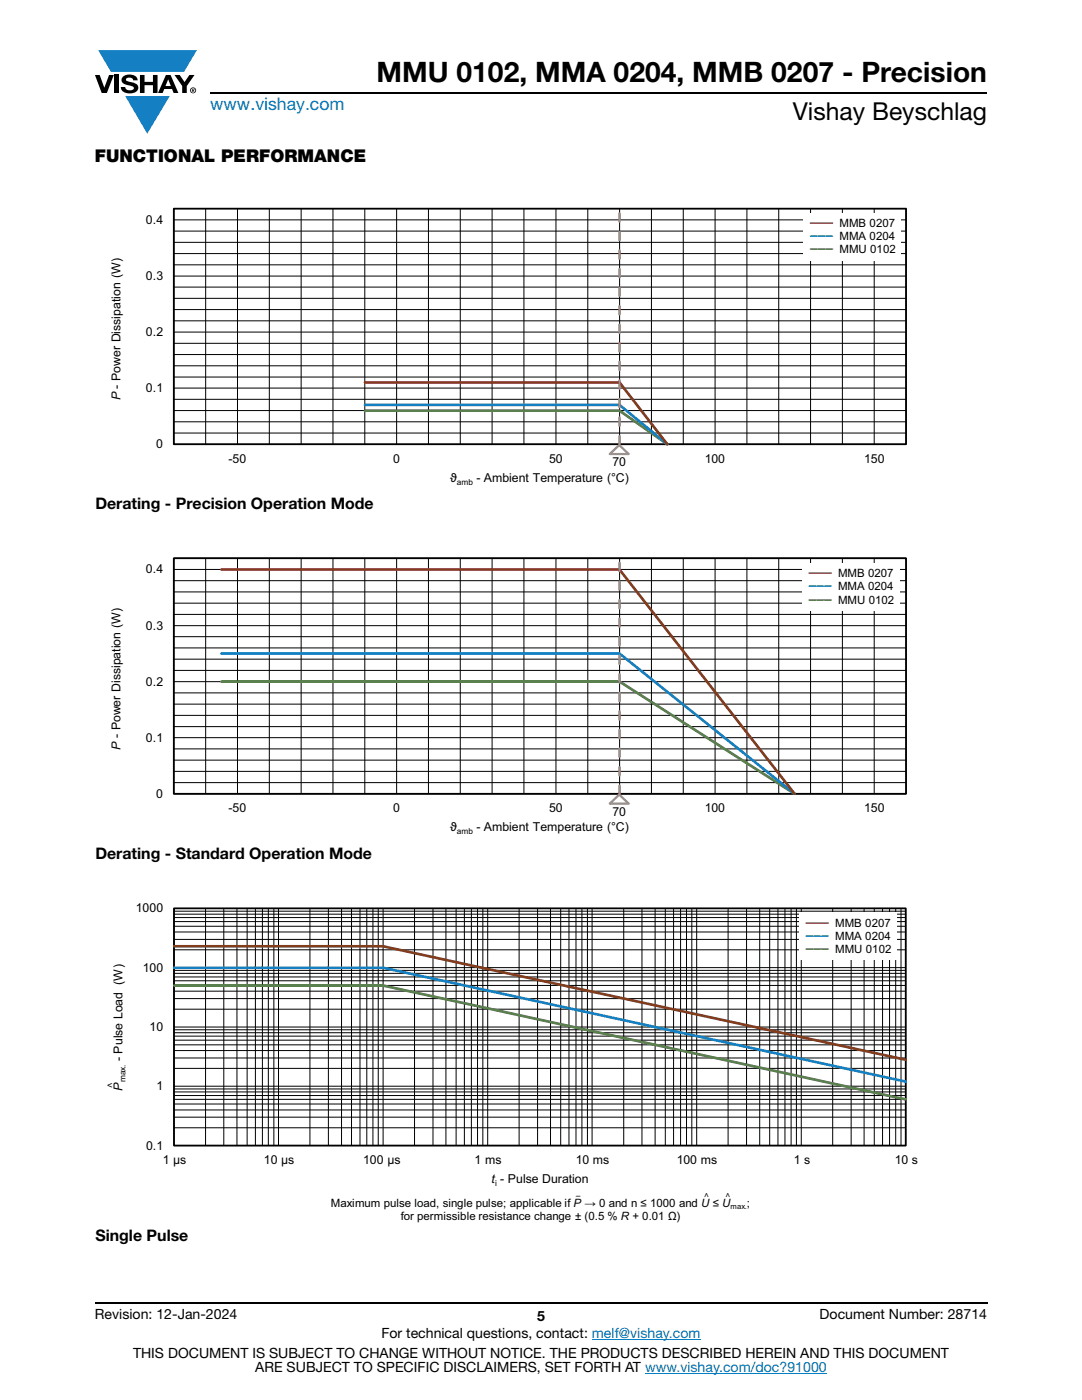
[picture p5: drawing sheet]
<svg xmlns="http://www.w3.org/2000/svg" width="216mm" height="279mm" viewBox="0 0 216 279" stroke-linecap="round" stroke-linejoin="round" font-family="sans-serif">
<g fill="#147fc3">
<path d="M19.6 10h19.7l-2.6 4.3h-1.1h-13.5z"/>
<path d="M25 19.2h8.9l-4.5 7.5z"/>
</g>
<g fill="#000">
<path d="M18.9 15h1l.9 2.5 1-2.5h.9l-1.4 3.6h-1zM22.9 15h.9v3.6h-.9zM24.6 15.3a2.1 2.1 0 0 1 2.8 .3l.1 .4h-.9a.79 .79 0 0 0-.7-.5 .79 .79 0 0 0-.8 .4l.3 .3 1 .2a1.08 1.08 0 0 1 1.2 1 1.08 1.08 0 0 1-1.1 1.2 1.73 1.73 0 0 1-2.4-1.2h.9a.96 .96 0 0 0 .8 .6 .96 .96 0 0 0 .9-.4 1.31 1.31 0 0 0-1.2-.6 1.03 1.03 0 0 1-1.1-.6 1.03 1.03 0 0 1 .2-1.1zM27.9 15h.9v1.3h1.7v-1.3h.9v3.6h-.9v-1.6h-1.7v1.6h-.9zM34.8 15h1.1l.9 1.4 1-1.4h1l-1.5 2.2v1.4h-.9v-1.4z"/>
<path d="M33.6 15.9l.5 1.3h-1.1zM33.1 15l-1.6 3.6h1l.3-.8h1.5l.3 .8h1l-1.6-3.6z"/>
<path d="M38.4 17.8h.2v.2h-.2zM38.3 17.7v.7h.1v-.3l.4 .3-.2-.3 .2-.2-.1-.2z"/>
<path d="M38.1 18a.46 .46 0 0 1 .9 0 .46 .46 0 0 1-.9 0zM37.9 18a.6 .6 0 0 0 1.2 0 .6 .6 0 0 0-1.2 0z"/>
</g>
<path d="M42 18.6h155M18.9 260h178.1" fill="none" stroke="#000" stroke-width=".36"/>
<path d="M118.1 267.3h21.7M128.7 274h36.3" fill="none" stroke="#007ec4" stroke-width=".2"/>
<g fill="none" stroke="#000" stroke-width=".2">
<path d="M34.7 59.5h146.1M34.7 57.3h146.1M34.7 52.9h146.1M34.7 50.6h146.1M34.7 48.4h146.1M34.7 46.1h146.1M34.7 55.1h146.1M34.7 43.9h146.1M41 41.6v47.1M47.4 41.6v47.1M53.7 41.6v47.1M60.1 41.6v47.1"/>
<path d="M66.4 41.6v47.1M72.8 41.6v47.1M79.1 41.6v47.1M85.5 41.6v47.1M91.8 41.6v47.1M98.2 41.6v47.1M104.5 41.6v47.1M110.9 41.6v47.1M117.3 41.6v47.1M123.6 41.6v47.1M130 41.6v47.1M136.3 41.6v47.1"/>
<path d="M142.7 41.6v47.1M149 41.6v47.1M155.4 41.6v47.1M161.7 41.6v47.1M168.1 41.6v47.1M174.4 41.6v47.1M34.7 79.7h146.1M34.7 75.2h146.1M34.7 73h146.1M34.7 70.8h146.1M34.7 68.5h146.1M34.7 64h146.1"/>
<path d="M34.7 61.8h146.1M34.7 77.5h146.1M34.7 66.3h146.1M34.7 86.4h146.1M34.7 84.2h146.1M34.7 81.9h146.1M34.7 88.7v-47.1h146.1v47.1M34.7 88.7h146.1"/>
</g>
<path d="M34.7 41.6h146.1v47.1h-146.1z" fill="none" stroke="#000" stroke-width=".35"/>
<path d="M72.8 82h50.8l9.5 6.6" fill="none" stroke="#4e823b" stroke-width=".53"/>
<path d="M72.8 80.8h50.8l9.5 7.8" fill="none" stroke="#147fc3" stroke-width=".53"/>
<path d="M72.8 76.3h50.8l9.5 12.3" fill="none" stroke="#823d1b" stroke-width=".53"/>
<path d="M123.6 88.6v-46.9" fill="none" stroke="#b9519f" stroke-width=".53" stroke-dasharray="1.6 2.1"/>
<path d="M121.7 90.6l1.9-1.8 1.9 1.8z" fill="none" stroke="#b9519f" stroke-width=".44"/>
<path d="M160.4 42.6h19.4v9.3h-19.4z" fill="#fff"/>
<g fill="none" stroke="#000" stroke-width=".2">
<path d="M34.7 118.1h146.1M34.7 115.9h146.1M34.7 111.4h146.1v47h-146.1zM34.7 113.6h146.1M41 111.4v47M47.4 111.4v47M53.7 111.4v47M60.1 111.4v47M66.4 111.4v47M72.8 111.4v47M79.1 111.4v47M85.5 111.4v47"/>
<path d="M91.8 111.4v47M98.2 111.4v47M104.5 111.4v47M110.9 111.4v47M117.3 111.4v47M123.6 111.4v47M130 111.4v47M136.3 111.4v47M142.7 111.4v47M149 111.4v47M155.4 111.4v47M161.7 111.4v47"/>
<path d="M168.1 111.4v47M174.4 111.4v47M34.7 138.3h146.1M34.7 133.8h146.1M34.7 131.6h146.1M34.7 129.3h146.1M34.7 127.1h146.1M34.7 122.6h146.1M34.7 120.4h146.1M34.7 136h146.1M34.7 124.9h146.1M34.7 156.2h146.1"/>
<path d="M34.7 153.9h146.1M34.7 151.7h146.1M34.7 149.5h146.1M34.7 145h146.1M34.7 142.8h146.1M34.7 140.5h146.1M34.7 147.2h146.1"/>
</g>
<path d="M34.7 111.4h146.1v47h-146.1z" fill="none" stroke="#000" stroke-width=".35"/>
<path d="M44.2 136h79.4l34.9 22.4" fill="none" stroke="#4e823b" stroke-width=".53"/>
<path d="M44.2 130.4h79.4l34.9 28" fill="none" stroke="#147fc3" stroke-width=".53"/>
<path d="M44.2 113.7h79.4l34.9 44.7" fill="none" stroke="#823d1b" stroke-width=".53"/>
<path d="M123.6 158.4v-47.1" fill="none" stroke="#b9519f" stroke-width=".53" stroke-dasharray="1.6 2.1"/>
<path d="M121.7 160.4l1.9-1.8 1.9 1.8z" fill="none" stroke="#b9519f" stroke-width=".44"/>
<path d="M160.1 112.4h19.4v9.4h-19.4z" fill="#fff"/>
<g fill="none" stroke="#000" stroke-width=".2">
<path d="M34.7 199.3h146M34.7 197.8h146M34.7 196.7h146M34.7 195.7h146M34.7 195h146M34.7 194.3h146M34.7 193.7h146M34.7 189.6h146M34.7 187.5h146M34.7 186h146M34.7 184.9h146M34.7 183.9h146"/>
<path d="M34.7 183.1h146M34.7 182.4h146M34.7 181.8h146M34.7 181.3h146v47.3h-146zM34.7 193.1h146M41 181.3v47.3M44.7 181.3v47.3M47.3 181.3v47.3M49.3 181.3v47.3M51 181.3v47.3M52.4 181.3v47.3M53.5 181.3v47.3"/>
<path d="M54.6 181.3v47.3M55.6 181.3v47.3M61.8 181.3v47.3M65.5 181.3v47.3M68.2 181.3v47.3M70.1 181.3v47.3M71.8 181.3v47.3M73.2 181.3v47.3M74.4 181.3v47.3M75.5 181.3v47.3M76.4 181.3v47.3M82.7 181.3v47.3"/>
<path d="M86.4 181.3v47.3M89 181.3v47.3M91 181.3v47.3M92.7 181.3v47.3M94.1 181.3v47.3M95.3 181.3v47.3M96.3 181.3v47.3M97.3 181.3v47.3M103.6 181.3v47.3M107.3 181.3v47.3M109.8 181.3v47.3M111.9 181.3v47.3"/>
<path d="M113.5 181.3v47.3M114.9 181.3v47.3M116.1 181.3v47.3M117.2 181.3v47.3M118.1 181.3v47.3M124.5 181.3v47.3M128.1 181.3v47.3M130.7 181.3v47.3M132.8 181.3v47.3M134.4 181.3v47.3M135.8 181.3v47.3M137 181.3v47.3"/>
<path d="M138 181.3v47.3M139 181.3v47.3M145.3 181.3v47.3M149 181.3v47.3M151.6 181.3v47.3M153.6 181.3v47.3M155.2 181.3v47.3M156.6 181.3v47.3M157.9 181.3v47.3M158.9 181.3v47.3M159.9 181.3v47.3M166.2 181.3v47.3"/>
<path d="M169.8 181.3v47.3M172.4 181.3v47.3M174.5 181.3v47.3M176.1 181.3v47.3M177.5 181.3v47.3M178.7 181.3v47.3M179.8 181.3v47.3M34.7 219.4h146M34.7 218.6h146M34.7 217.9h146M34.7 217.3h146M34.7 213.2h146"/>
<path d="M34.7 211.1h146M34.7 209.7h146M34.7 208.5h146M34.7 207.6h146M34.7 206.8h146M34.7 206.1h146M34.7 205.5h146M34.7 201.4h146M34.7 216.8h146M34.7 205h146M34.7 225.1h146M34.7 223h146"/>
<path d="M34.7 221.5h146M34.7 220.3h146"/>
</g>
<path d="M34.7 181.3h146v47.3h-146z" fill="none" stroke="#000" stroke-width=".35"/>
<path d="M34.7 196.7h41.7l104.3 22.7" fill="none" stroke="#4e823b" stroke-width=".53"/>
<path d="M34.7 193.1h41.7l104.3 22.8" fill="none" stroke="#147fc3" stroke-width=".53"/>
<path d="M34.7 188.9h41.7l104.3 22.6" fill="none" stroke="#823d1b" stroke-width=".53"/>
<path d="M159.5 182.2h19.4v9.4h-19.4z" fill="#fff"/>
<text font-size="5.6" x="75.1" y="16.4">MMU 0102, MMA 0204, MMB 0207 - Precision</text>
<text font-size="4.9" x="158.2" y="24">Vishay Beyschlag</text>
<text font-size="3.5" fill="#007ec4" x="42" y="21.9">www.vishay.com</text>
<text font-size="3.5" x="18.9" y="32.3">FUNCTIONAL PERFORMANCE</text>
<g font-size="3.2">
<text x="19" y="101.6">Derating - Precision Operation Mode</text>
<text x="19" y="171.4">Derating - Standard Operation Mode</text>
<text x="19" y="247.7">Single Pulse</text>
</g>
<g font-size="2.8">
<text x="18.9" y="263.3">Revision: 12-Jan-2024</text>
<text x="107.2" y="263.6">5</text>
<text x="163.6" y="263.3">Document Number: 28714</text>
<text x="76.1" y="267.1">For technical questions, contact: melf@vishay.com</text>
<text x="26.5" y="271">THIS DOCUMENT IS SUBJECT TO CHANGE WITHOUT NOTICE. THE PRODUCTS DESCRIBED HEREIN AND THIS DOCUMENT</text>
<text x="50.9" y="273.8">ARE SUBJECT TO SPECIFIC DISCLAIMERS, SET FORTH AT www.vishay.com/doc?91000</text>
</g>
<g font-size="2.5">
<text x="29.1" y="44.7">0.4</text>
<text x="29.1" y="55.9">0.3</text>
<text x="29.1" y="67.1">0.2</text>
<text x="24" y="79.9" transform="rotate(-90 24 79.9)">P - Power Dissipation (W)</text>
<text x="29.1" y="78.3">0.1</text>
<text x="31.2" y="89.5">0</text>
<text x="45.6" y="92.3">-50</text>
<text x="78.5" y="92.3">0</text>
<text x="109.6" y="92.3">50</text>
<text x="122.2" y="93">70</text>
<text x="140.6" y="92.3">100</text>
<text x="172.4" y="92.4">150</text>
<text x="89.8" y="96.2">ϑ</text>
<text x="95.1" y="96.2">- Ambient Temperature (°C)</text>
<text x="29.1" y="114.4">0.4</text>
<text x="29.1" y="125.6">0.3</text>
<text x="29.1" y="136.8">0.2</text>
<text x="24" y="149.6" transform="rotate(-90 24 149.6)">P - Power Dissipation (W)</text>
<text x="29.1" y="148">0.1</text>
<text x="31.2" y="159.2">0</text>
<text x="45.6" y="162.1">-50</text>
<text x="78.5" y="162.1">0</text>
<text x="89.8" y="165.9">ϑ</text>
<text x="95.1" y="165.9">- Ambient Temperature (°C)</text>
<text x="109.6" y="162.1">50</text>
<text x="122.2" y="162.8">70</text>
<text x="140.6" y="162.1">100</text>
<text x="172.4" y="162.1">150</text>
<text x="27.1" y="182.1">1000</text>
<text x="28.5" y="193.9">100</text>
<text x="29.9" y="205.7">10</text>
<text x="24.5" y="211.8" transform="rotate(-90 24.5 211.8)">- Pulse Load (W)</text>
<text x="24.5" y="217.7" transform="rotate(-90 24.5 217.7)">P</text>
<text x="31.2" y="217.6">1</text>
<text x="29.2" y="229.4">0.1</text>
<text x="32.5" y="232.3">1 μs</text>
<text x="52.7" y="232.3">10 μs</text>
<text x="72.5" y="232.3">100 μs</text>
<text x="94.7" y="232.3">1 ms</text>
<text x="114.9" y="232.3">10 ms</text>
<text x="135" y="232.3">100 ms</text>
<text x="158.4" y="232.3">1 s</text>
<text x="178.5" y="232.3">10 s</text>
<text x="98.1" y="236.1">t - Pulse Duration</text>
</g>
<g font-size="2.3">
<text x="167.5" y="45.3">MMB 0207</text>
<text x="167.5" y="47.9">MMA 0204</text>
<text x="167.5" y="50.6">MMU 0102</text>
<text x="167.2" y="115.2">MMB 0207</text>
<text x="167.2" y="117.8">MMA 0204</text>
<text x="167.2" y="120.5">MMU 0102</text>
<text x="166.7" y="184.9">MMB 0207</text>
<text x="166.7" y="187.6">MMA 0204</text>
<text x="166.7" y="190.2">MMU 0102</text>
<text x="66" y="240.8">Maximum pulse load, single pulse; applicable if P → 0 and n ≤ 1000 and U ≤ U</text>
<text x="80" y="243.5">for permissible resistance change ± (0.5 % R + 0.01 Ω)</text>
<text x="149" y="240.8">;</text>
</g>
<text font-size="1.9" x="22.6" y="217.1" transform="rotate(-90 22.6 217.1)">˄</text>
<g font-size="1.7">
<text x="91.2" y="96.7">amb</text>
<text x="91.2" y="166.5">amb</text>
<text x="25.1" y="216" transform="rotate(-90 25.1 216)">max.</text>
<text x="98.8" y="236.7">i</text>
<text x="140.5" y="239.1">˄</text>
<text x="144.7" y="239.1">˄</text>
</g>
<g font-size="1.5" fill="#823d1b">
<text x="161.7" y="44.9">▬▬▬</text>
<text x="161.4" y="114.8">▬▬▬</text>
<text x="160.8" y="184.5">▬▬▬</text>
</g>
<g font-size="1.5" fill="#147fc3">
<text x="161.7" y="47.5">▬▬▬</text>
<text x="161.4" y="117.4">▬▬▬</text>
<text x="160.8" y="187.1">▬▬▬</text>
</g>
<g font-size="1.5" fill="#4e823b">
<text x="161.7" y="50.2">▬▬▬</text>
<text x="161.4" y="120">▬▬▬</text>
<text x="160.8" y="189.8">▬▬▬</text>
</g>
<g font-size="1.5">
<text x="115" y="238.5">_</text>
<text x="145.8" y="241.4">max.</text>
</g>
</svg>
